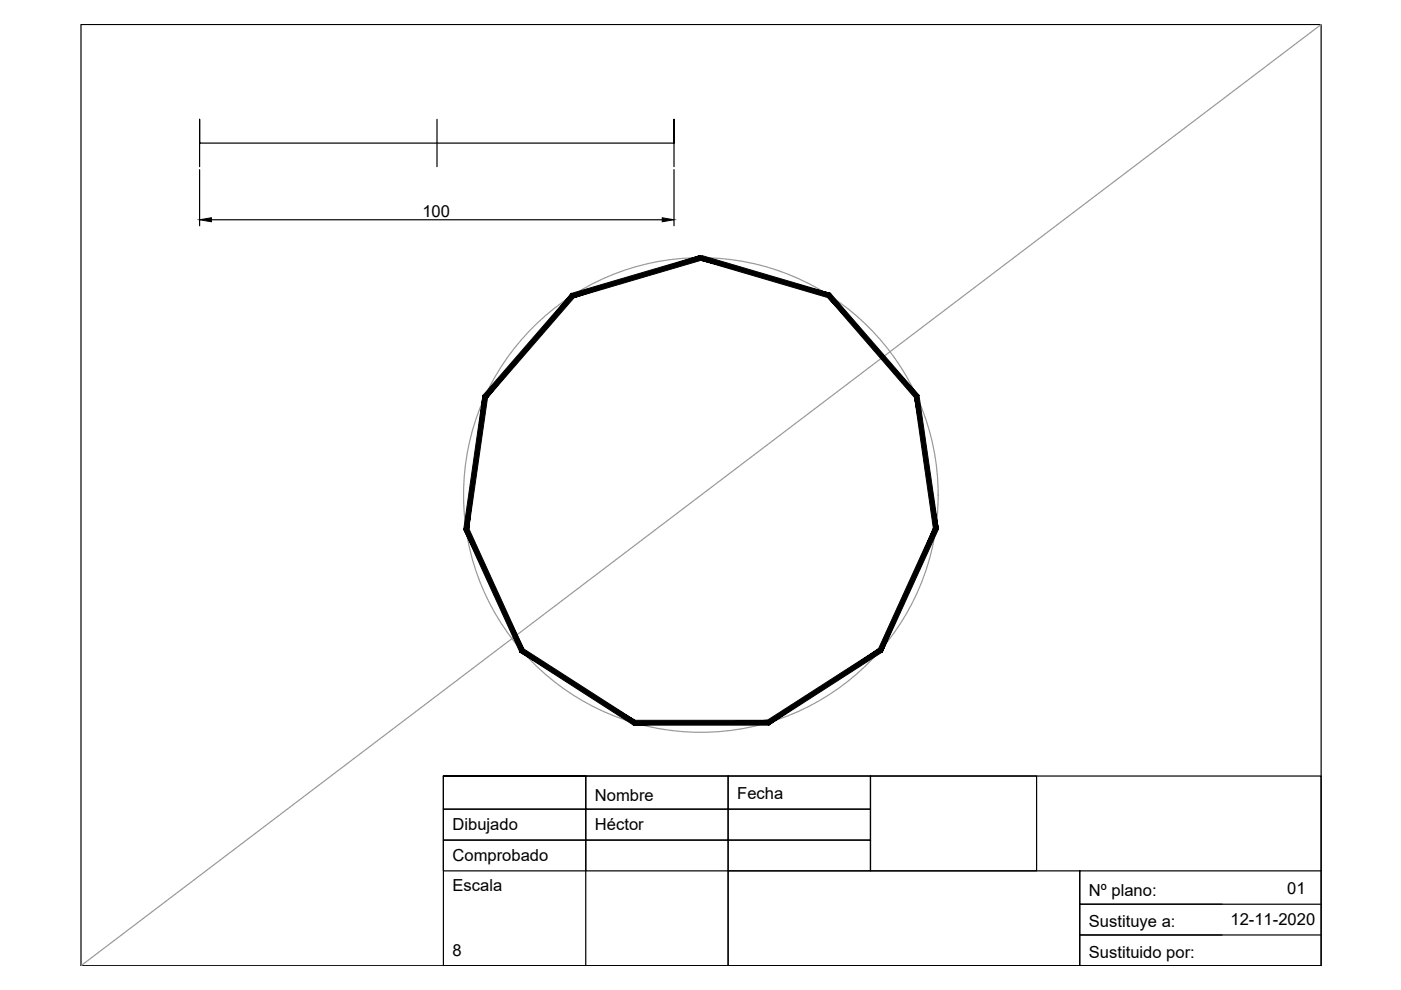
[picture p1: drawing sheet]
<svg xmlns="http://www.w3.org/2000/svg" width="297mm" height="210mm" viewBox="0 0 297 210" stroke-linecap="round" stroke-linejoin="round" font-family="sans-serif">
<!-- layer: 0 -->
<g fill="none" stroke="#000" stroke-width=".25">
<path d="M17.2 5.2h262.9v199.6h-262.9zM42.3 35.3v-10v5h100.6v-5v10M42.3 36v11.9M92.7 25.3v10M142.9 36v11.9M44.8 46.6h95.6M94 164.5v7.1h30.2v-7.1h-30.2h186.1v40.3h-186.1zM94 171.6h30.2v6.5h-30.2zM94 178.1h30.2v6.5h-30.2zM124.2 164.5h30.2v7.1h-30.2zM124.2 171.6h30.2v6.5h-30.2zM124.2 178.1h30.2v6.5h-30.2z"/>
<path d="M154.4 164.5h30.2v7.1h-30.2zM154.4 171.6h30.2v6.5h-30.2zM154.4 178.1h30.2v6.5h-30.2zM184.6 164.5h35.2v20.1h-35.2zM124.2 184.6v20.2M154.4 184.6v20.2M280.1 184.6h-125.7v20.2h74.5v-20.2v7.1h30.2M280.1 191.7h-51.2v6.5h30.2M280.1 198.2h-51.2v6.6h30.2"/>
</g>
<!-- layer: Auxiliar -->
<g fill="none" stroke="#989898" stroke-width=".25">
<path d="M280.1 5.2l-262.9 199.6"/>
<circle cx="148.6" cy="105" r="50.3"/>
</g>
<!-- layer: 0 -->
<g fill="#000" stroke="#000" stroke-width=".21">
<path d="M42.3 46.6l2.5-.4v.8zM140.4 46.2l2.5 .4-2.5 .4z"/>
<path d="M148.8 54.2l-.3 .9 27.6 7.1zM148.5 55.1l27.6 7.1-.6 .9zM176.1 62.2l-.6 .9 19.3 20.7zM175.5 63.1l19.3 20.7-.9 .5zM193.9 84.3l5.1 27.9-4.2-28.4zM193.9 84.3l5.1 27.9-1.1-.2zM197.9 112l-10.8 26.2 11.9-26zM197.9 112l-10.8 26.2-.8-.6zM163 153.7l24.1-15.5-.8-.6zM162.7 152.7l23.6-15.1-23.3 16.1zM134.3 153.7h28.7l-.3-1zM134.6 152.7h28.1l-28.4 1zM110.2 138.2l24.1 15.5 .3-1zM110.2 138.2l.8-.6 23.6 15.1zM98.3 112.2l11.9 26 .8-.6zM98.3 112.2l1.1-.2 11.6 25.6zM102.4 83.8l-4.1 28.4 1.1-.2zM102.4 83.8l1 .5-4 27.7zM121.1 62.2l-18.7 21.6 1 .5zM121.1 62.2l.6 .9-18.3 21.2zM121.1 62.2l.6 .9 26.8-8.9zM121.7 63.1l26.8-8.9 .3 .9z"/>
</g>
<g font-size="3.5">
<text x="89.6" y="45.9">100</text>
<text x="126.1" y="169.9">Nombre</text>
<text x="156.3" y="169.4">Fecha</text>
<text x="96" y="176.1">Dibujado</text>
<text x="126.1" y="176.1">Héctor</text>
<text x="96" y="182.6">Comprobado</text>
<text x="96" y="189">Escala</text>
<text x="230.9" y="190">Nº plano:</text>
<text x="272.9" y="189.6">01</text>
<text x="230.9" y="196.5">Sustituye a:</text>
<text x="260.9" y="196.2">12-11-2020</text>
<text x="96" y="202.7">8</text>
<text x="230.9" y="203.1">Sustituido por:</text>
</g>
</svg>
